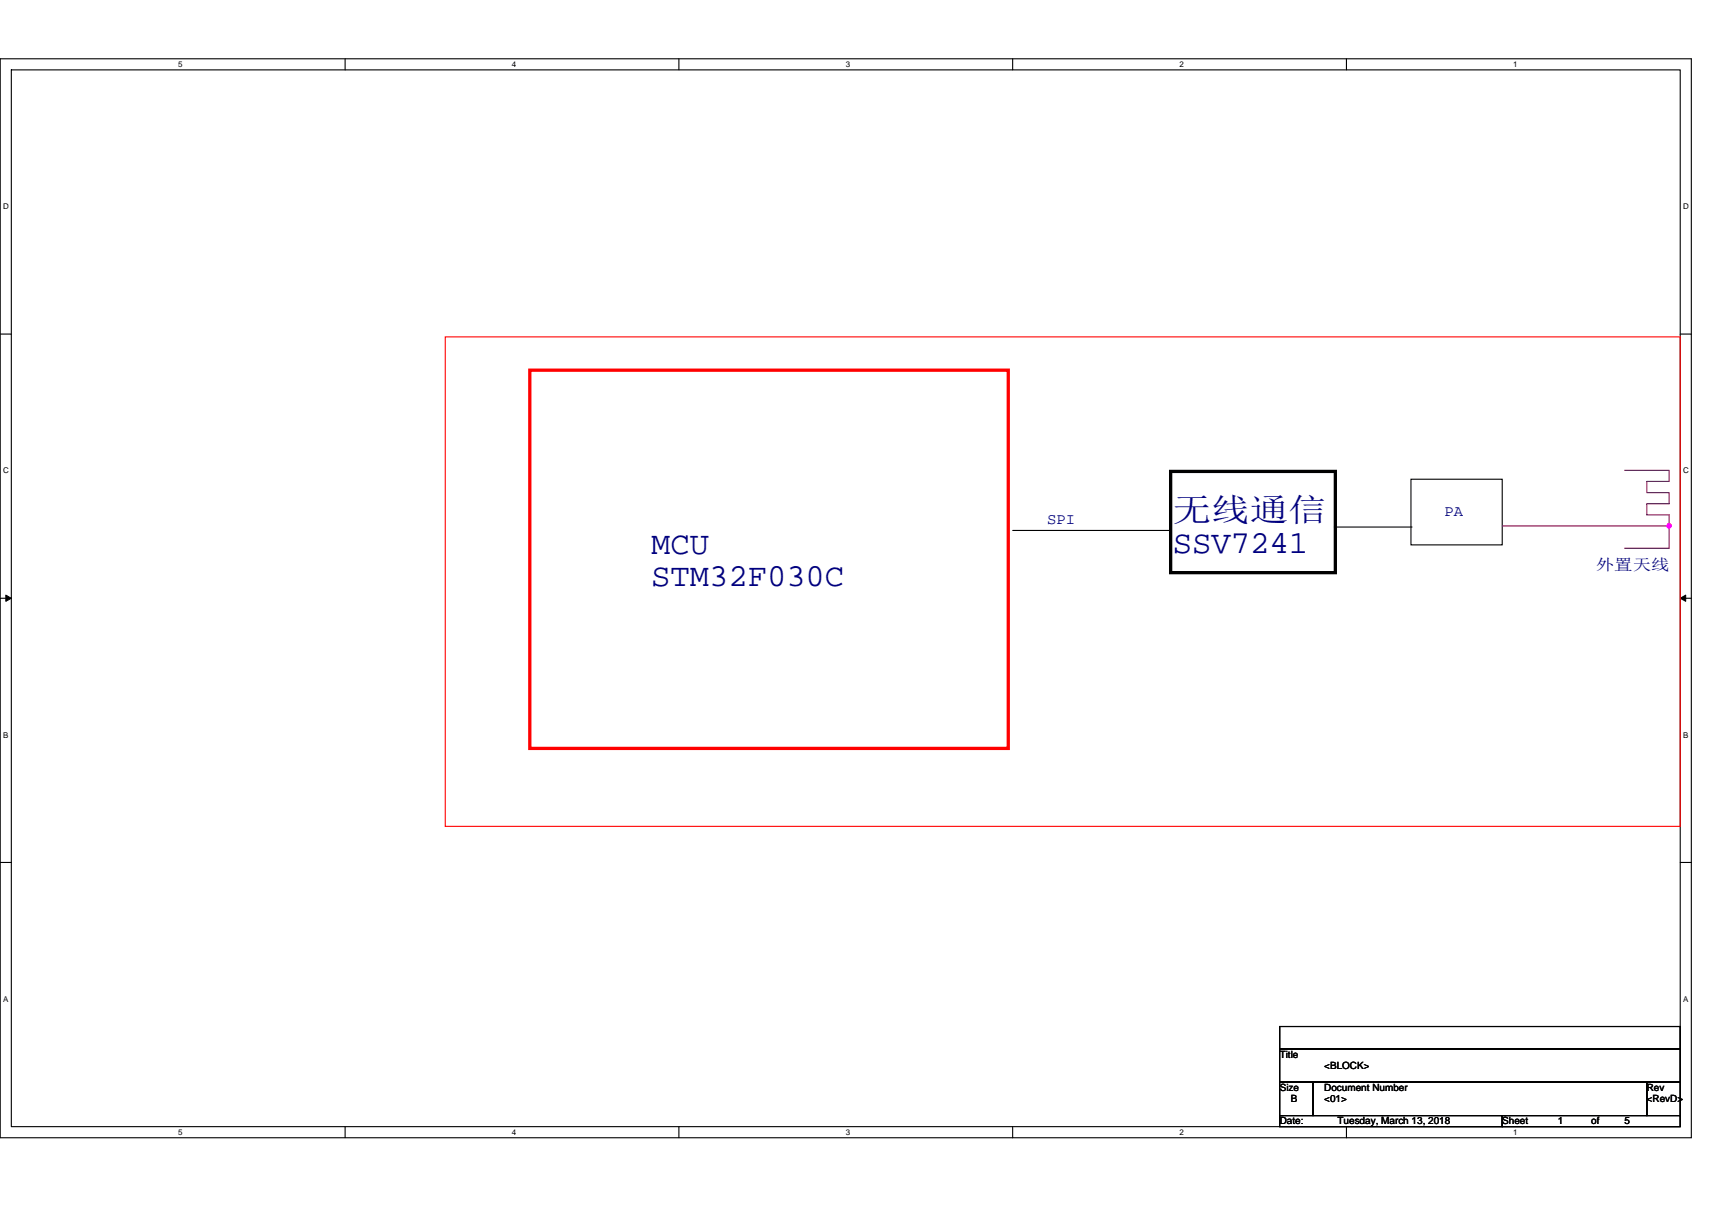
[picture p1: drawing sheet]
<svg xmlns="http://www.w3.org/2000/svg" width="297mm" height="210mm" viewBox="0 0 297 210" stroke-linecap="round" stroke-linejoin="round" font-family="sans-serif">
<path d="M0 10.2h293.5v187.2h-293.5zM2 12.1h289.5v183.4h-289.5z" fill="none" stroke="#000" stroke-width=".19"/>
<g fill="#fff">
<path d="M30.9 10.4h.8v1.6h-.8z"/>
<path d="M30.9 195.7h.8v1.6h-.8z"/>
</g>
<path d="M59.9 10.2v1.9M59.9 195.5v1.9" fill="none" stroke="#000" stroke-width=".19"/>
<g fill="#fff">
<path d="M88.8 10.4h.8v1.6h-.8z"/>
<path d="M88.8 195.7h.8v1.6h-.8z"/>
</g>
<path d="M117.8 10.2v1.9M117.8 195.5v1.9" fill="none" stroke="#000" stroke-width=".19"/>
<g fill="#fff">
<path d="M146.7 10.4h.8v1.6h-.8z"/>
<path d="M146.7 195.7h.8v1.6h-.8z"/>
</g>
<path d="M175.7 10.2v1.9M175.7 195.5v1.9" fill="none" stroke="#000" stroke-width=".19"/>
<g fill="#fff">
<path d="M204.7 10.4h.7v1.6h-.7z"/>
<path d="M204.7 195.7h.7v1.6h-.7z"/>
</g>
<path d="M233.6 10.2v1.9M233.6 195.5v1.9" fill="none" stroke="#000" stroke-width=".19"/>
<g fill="#fff">
<path d="M262.6 10.4h.7v1.6h-.7z"/>
<path d="M262.6 195.7h.7v1.6h-.7z"/>
<path d="M.5 35.1h1v1.5h-1z"/>
<path d="M292 35.1h1v1.5h-1z"/>
<path d="M.5 80.9h1v1.5h-1z"/>
<path d="M292 80.9h1v1.5h-1z"/>
</g>
<path d="M0 58h2M291.5 58h2" fill="none" stroke="#000" stroke-width=".19"/>
<g fill="#fff">
<path d="M.5 126.7h.9v1.6h-.9z"/>
<path d="M292 126.7h.9v1.6h-.9z"/>
</g>
<path d="M0 103.8h2M291.5 103.8h2" fill="none" stroke="#000" stroke-width=".19"/>
<path d="M1 103.3l1 .5-1 .6zM291.5 103.8l1-.5v1.1z" fill="#000" stroke="#000" stroke-width=".17"/>
<g fill="#fff">
<path d="M.5 172.6h.9v1.5h-.9z"/>
<path d="M292 172.6h.9v1.5h-.9z"/>
</g>
<path d="M175.7 92.1h27.4M231.5 91.5h13.5M244.8 83.2h15.8v11.4h-15.8zM0 149.7h2M291.5 149.7h2M222 178.1h69.5v3.9h-69.5zM222 182h69.5v5.8h-69.5zM222 187.8h5.8v5.8h-5.8zM222 193.6h38.6v1.9h-38.6zM227.8 187.8h57.9v5.8h-57.9zM260.6 193.6h30.9v1.9h-30.9zM285.7 187.8h5.8v5.8h-5.8z" fill="none" stroke="#000" stroke-width=".19"/>
<path d="M91.9 64.2h83v65.7h-83z" fill="none" stroke="#f00" stroke-width=".57"/>
<path d="M203.1 81.8h28.6v17.6h-28.6z" fill="none" stroke="#000" stroke-width=".57"/>
<path d="M77.3 58.5h214.2v84.9h-214.2z" fill="none" stroke="#f00" stroke-width=".19"/>
<path d="M260.6 91.3h29M281.9 81.6h7.7v1.9h-3.9v2h3.9v1.9h-3.9v1.9h3.9v2M289.6 91.3v3.8h-7.7" fill="none" stroke="#800040" stroke-width=".19"/>
<circle cx="289.6" cy="91.3" r=".38" fill="#f0f" stroke="#f0f" stroke-width=".19"/>
<g font-size="5.6" fill="#000080">
<text x="203.5" y="90.3">无线通信</text>
<text x="203.5" y="95.9">SSV7241</text>
<text x="113" y="96.1">MCU</text>
<text x="113" y="101.7">STM32F030C</text>
</g>
<g font-size="2.7" fill="#000080">
<text x="250.6" y="89.6">PA</text>
<text x="181.7" y="90.9">SPI</text>
<text x="276.9" y="98.8">外置天线</text>
</g>
<g font-size="1.7">
<text x="222" y="183.6">Title</text>
<text x="229.8" y="185.5">&lt;BLOCK&gt;</text>
<text x="222" y="189.3">Size</text>
<text x="224" y="191.3">B</text>
<text x="229.8" y="189.3">Document Number</text>
<text x="229.8" y="191.3">&lt;01&gt;</text>
<text x="285.7" y="189.3">Rev</text>
<text x="285.7" y="191.3">&lt;RevD&gt;</text>
<text x="222" y="195.1">Date:</text>
<text x="232.1" y="195.1">Tuesday, March 13, 2018</text>
<text x="260.6" y="195.1">Sheet</text>
<text x="270.3" y="195.1">1</text>
<text x="276.1" y="195.1">of</text>
<text x="281.9" y="195.1">5</text>
</g>
<g font-size="1.4">
<text x="30.9" y="11.7">5</text>
<text x="88.8" y="11.7">4</text>
<text x="146.7" y="11.7">3</text>
<text x="204.7" y="11.7">2</text>
<text x="262.6" y="11.7">1</text>
<text x=".5" y="36.3">D</text>
<text x="292" y="36.3">D</text>
<text x=".5" y="82.1">C</text>
<text x="292" y="82.1">C</text>
<text x=".5" y="128">B</text>
<text x="292" y="128">B</text>
<text x=".5" y="173.8">A</text>
<text x="292" y="173.8">A</text>
<text x="30.9" y="197">5</text>
<text x="88.8" y="197">4</text>
<text x="146.7" y="197">3</text>
<text x="204.7" y="197">2</text>
<text x="262.6" y="197">1</text>
</g>
</svg>
